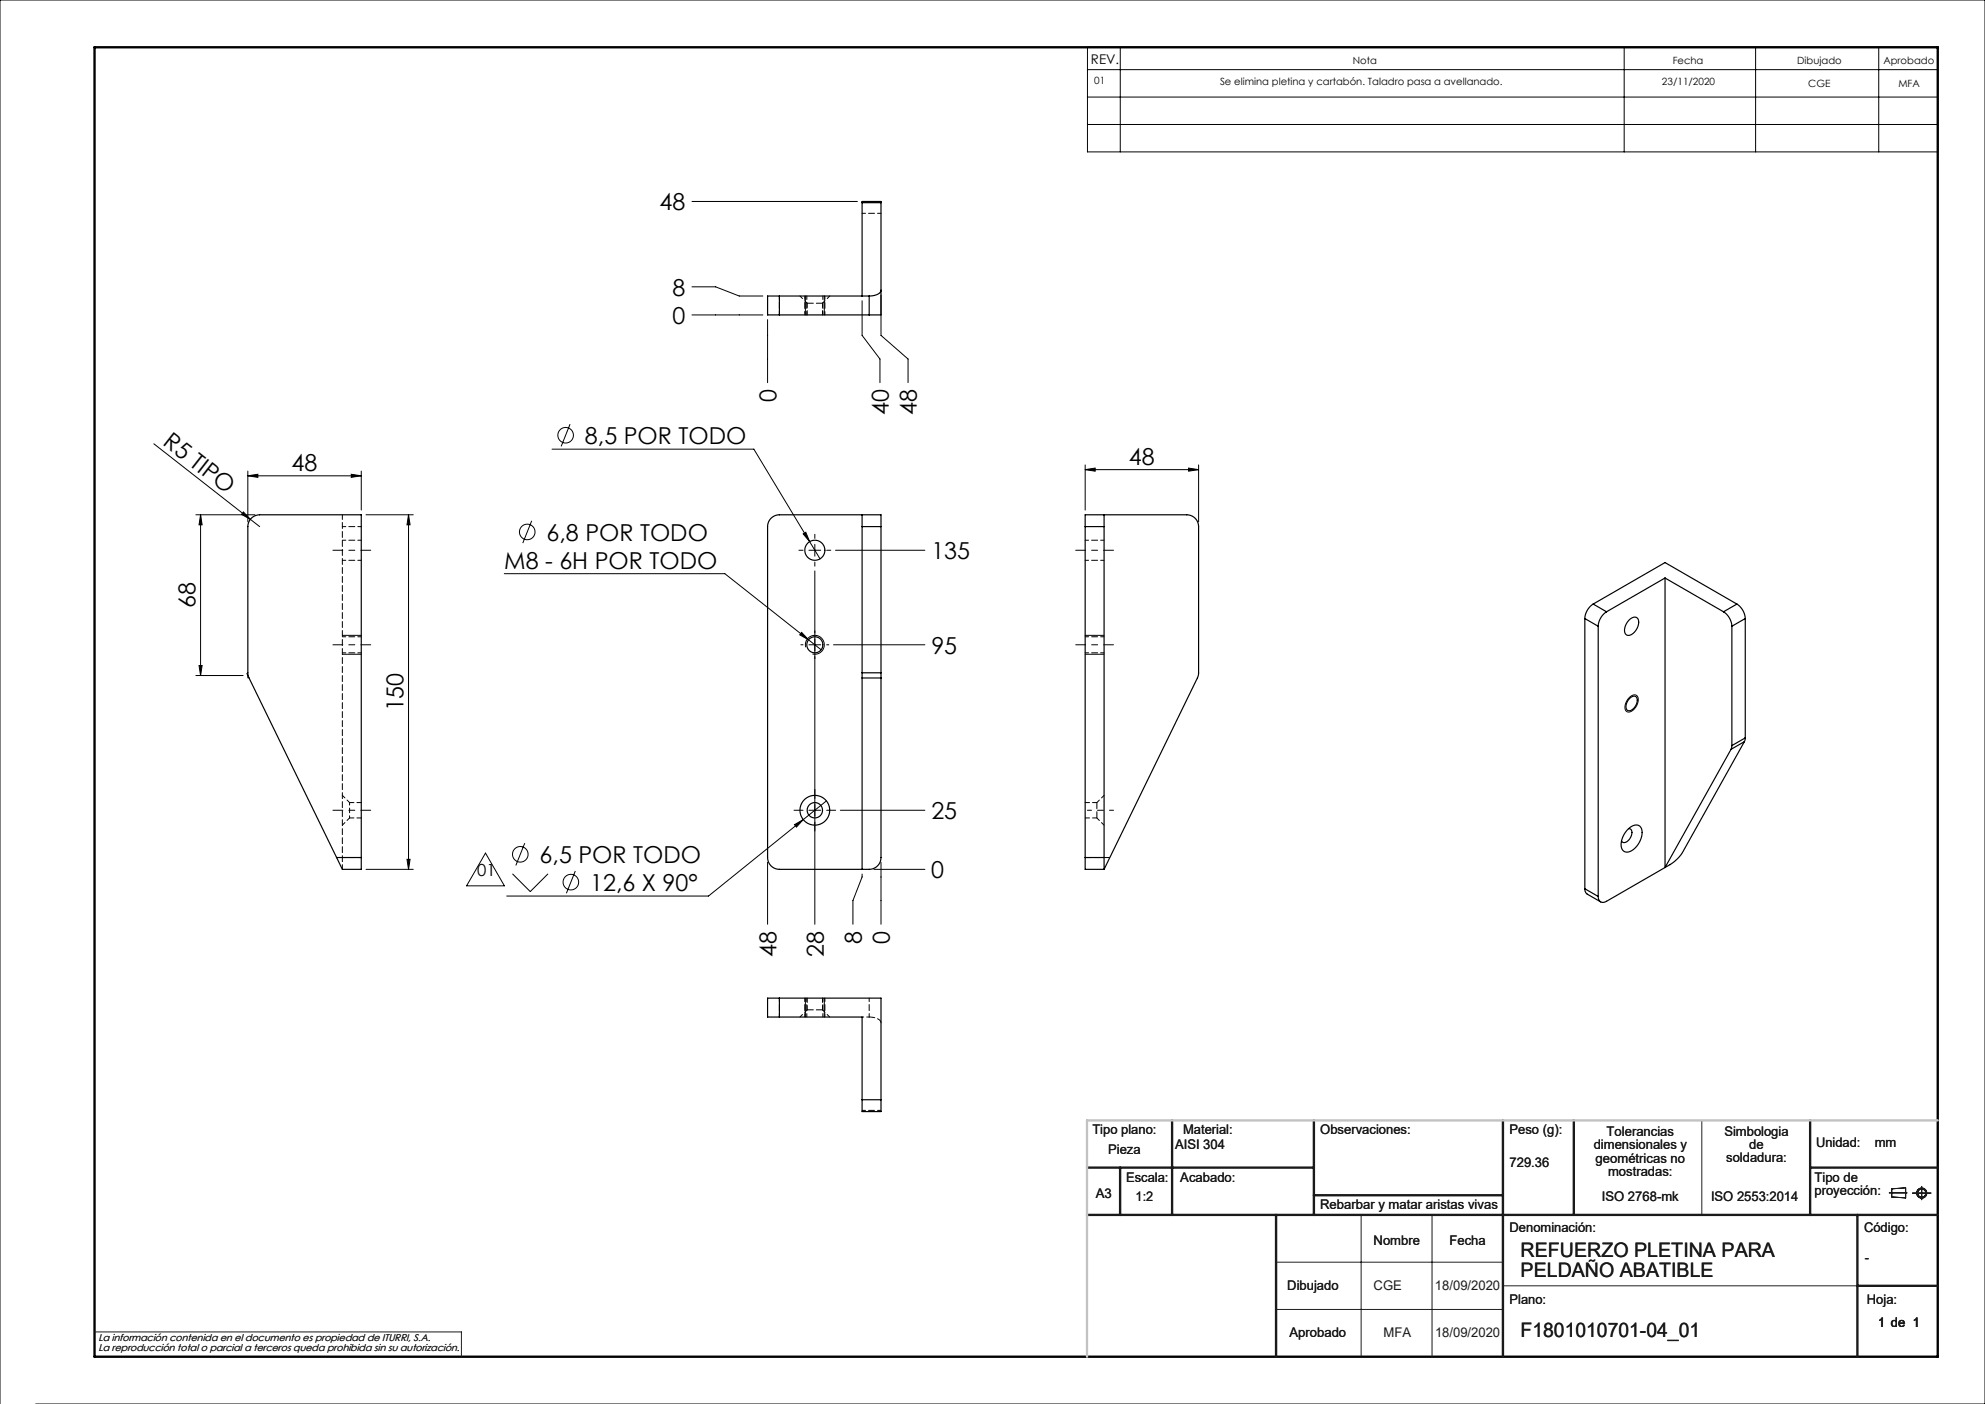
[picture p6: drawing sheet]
<svg xmlns="http://www.w3.org/2000/svg" width="420mm" height="297mm" viewBox="0 0 420 297" stroke-linecap="round" stroke-linejoin="round" font-family="sans-serif">
<g fill="none" stroke="#191924" stroke-width=".21">
<path d="M360.1 237v20M288 257v30M303 257v30M399.7 252.3h3.8M400.3 251.5l2.9-.2v2.1l-2.9-.2zM404.6 252.4h4M406.6 251v2.8M270 267h48M270 277h48M318 272h75M20 281.8h77.6v5.2"/>
<circle cx="406.6" cy="252.4" r="1.07"/>
<circle cx="406.6" cy="252.4" r=".86"/>
</g>
<g fill="none" stroke="#000" stroke-width=".21">
<path d="M230.1 10h179.9v22.1h-179.9zM230.1 14.7h179.9M237 10v22.1M343.7 10v22.1M371.5 10v22.1M397.5 10v22.1M230.1 20.5h179.9M230.1 26.3h179.9M146.4 42.6h35M146.4 66.6h15M146.4 60.7h5l5 1.9h5M162.4 67.6v13.3"/>
<path d="M170.4 62.6v4M174.4 62.6v4M182.4 63.6v7.3l3.8 5v5M186.4 62.4v8.5l5.7 5v5M32.5 93.9l22.4 17.5M52.4 99.7v10.7M76.4 99.7v8.2M116.8 95h42.7l14 23.2M120.6 89.7l-1.9 4.7M229.6 99.3l2.1-.3v.7zM229.6 98.3v9.6M229.6 99.3h24"/>
<path d="M251.5 99l2.1 .3-2.1 .4zM253.6 98.3v12.1M41.4 108.9h12.5M42.4 108.9l.4 2.1h-.7zM42.4 108.9v34M51.5 108.3l1.5 1.6-1.9-1.1zM52.4 100.7l2.2-.4v.7zM52.4 100.7h24M74.3 100.3l2.1 .4-2.1 .3zM77.4 108.9h10M86.4 108.9l.4 2.1h-.7zM86.4 108.9v75"/>
<path d="M112.5 110.2l-1.9 4.7M169.9 112.9l.6-.3 .8 2zM171.2 116.4h2.5M172.4 115.1v2.5M176.8 116.4h18.9M72.4 138.4h4M72.4 134.4h4M106.7 121.4h46.7l20.3 16.1M169.6 133.8l1.5 1.5-1.9-1zM170.5 136.9a2 2 0 0 1 1.7-2.5 2 2 0 0 1 2.2 2.2 2 2 0 0 1-2.5 1.7M171.2 136.4h2.5M172.4 120.8v74.7"/>
<path d="M176.4 136.4h19.3M229.6 138.4h4M229.6 134.4h4M41.4 142.9h10M42.1 140.8h.7l-.4 2.1zM52.2 142.5l.3 .5M52.4 142.8v.6M344.7 147.6a1 1 0 0 1 1-.6 1 1 0 0 1 .9 .7 2.58 2.58 0 0 1-2.2 2.9 1.73 1.73 0 0 1 0-2.6zM111 178.4l-1.9 4.7M168.1 174.5l1.9-1.1-1.5 1.6zM171.2 171.4h2.5M174.9 169.4l-25 20.1h-42.7"/>
<path d="M177.8 171.4h17.9M77.4 183.9h10M86.1 181.8h.7l-.4 2.1zM102.7 180.5l4 6.9h-8zM108.4 184.8l3.8 3.8 3.8-3.8M121.7 184.3l-1.9 4.7M162.4 182.4v13.1M182.4 184.9v.6l-1.9 5v5M184.9 183.9h10.8M186.4 182.4v13.1M170.4 211.1v4M174.4 211.1v4"/>
<path d="M7.5 297h412.5v-297h-420v297"/>
<circle cx="119.7" cy="92.1" r="1.65"/>
<circle cx="111.6" cy="112.5" r="1.65"/>
<circle cx="110.1" cy="180.7" r="1.65"/>
<circle cx="120.8" cy="186.6" r="1.65"/>
</g>
<path d="M20 10h390v277h-390z" fill="none" stroke="#000" stroke-width=".5"/>
<g fill="none" stroke="#191924" stroke-width=".5">
<path d="M248 237v20M278 237v20M318 237v50M333 237v20M383 237v20M230 257h180M230 247h48M237 247v10M270 257v30M278 252.8h40M383 247h27M393 257v30"/>
<path d="M393 272h17"/>
</g>
<path d="M410 237h-180v50" fill="none" stroke="#c0c0c0" stroke-width=".5"/>
<path d="M235.6 171.4h-5.5" fill="none" stroke="#000" stroke-width=".21" stroke-dasharray="15.2 1.3 1.3 1.3" stroke-dashoffset="14.4"/>
<path d="M78.4 116.4h-8M235.6 116.4h-8M78.4 136.4h-8M227.6 136.4h8M70.4 171.4h8" fill="none" stroke="#000" stroke-width=".21" stroke-dasharray="15.2 1.3 1.3 1.3" stroke-dashoffset="13.1"/>
<path d="M169.9 116.4h-.9M172.4 113.9v-.9M172.4 118.9v.9M174.9 116.4h.9M169.9 136.4h-.4M172.4 133.9v-.5M172.4 138.9v.5M174.9 136.4h.5M169.9 171.4h-1.9M172.4 168.9v-1.9M172.4 173.9v1.9M174.9 171.4h1.9" fill="none" stroke="#000" stroke-width=".21" stroke-dasharray="15.2 1.3 1.3 1.3"/>
<g fill="#000">
<path d="M51.5 108.3l1.5 1.6-1.9-1.1z"/>
<path d="M52.4 100.7l2.2-.4v.7zM74.3 100.3l2.1 .4-2.1 .3z"/>
<path d="M169.9 112.9l1.4 1.7-.8-2zM169.6 133.8l-.4 .5 1.9 1zM168.1 174.5l.4 .5 1.5-1.6zM229.6 99.3l2.1-.3v.7zM251.5 99l2.1 .3-2.1 .4z"/>
<path d="M42.1 140.8h.7l-.4 2.1zM42.4 108.9l.4 2.1h-.7z"/>
<path d="M86.1 181.8h.7l-.4 2.1zM86.4 108.9l.4 2.1h-.7z"/>
</g>
<g fill="none" stroke="#000" stroke-width=".25">
<path d="M182.4 42.9v-.3h4v.3M182.4 42.9v19.7M182.4 42.9h4M186.4 42.9v23.7h-2.5M164.9 62.6h-2.5v4h2.5M164.9 62.6v4M164.9 62.6h19M164.9 66.6h19M183.9 62.6v4M186.4 61.4a2.01 2.01 0 0 1-2.1 1.2h-.4M182.4 108.9v2.5M182.4 111.4h4"/>
<path d="M182.4 111.4v30.9M186.4 111.4v-2.5h-21.5a2.5 2.5 0 0 0-2.5 2.5v70a2.5 2.5 0 0 0 2.5 2.5h19a2.5 2.5 0 0 0 2.5-2.5v-38M186.4 111.4v30.9M229.6 111.4v-2.5h21.5a2.5 2.5 0 0 1 2.5 2.5l-.1 31.6-19.9 40.9M229.6 111.4h4M229.6 111.4v70M233.6 108.9v2.5M233.6 111.4v70M335.3 130.8l2.9 1.7M335.3 130.8v57.2M337.1 127.8a3.9 3.9 0 0 0-1.8 3M337.1 127.8l2.8 1.6"/>
<path d="M337.1 127.8l15.2-8.8 15.2 8.8M338.2 132.5v57.1M339.9 129.4a3.9 3.9 0 0 0-1.7 3.1M344.6 131.2a1.25 1.25 0 0 1 1.9-.3 2.75 2.75 0 0 1-2.1 3.5 1.5 1.5 0 0 1-.4-2.3zM352.3 122.3l-12.4 7.1M352.3 122.3l12.4 7.1M352.3 122.3v61.2M364.7 129.4a3.9 3.9 0 0 1 1.7 3.1M366.4 132.5v25.2M367.5 127.8a3.9 3.9 0 0 1 1.8 3M367.5 127.8l-2.8 1.6M369.3 130.8l-2.9 1.7"/>
<path d="M369.3 130.8v25.3M182.4 142.3v1.1M182.4 142.3h4M182.4 143.4v40.5M182.4 143.4h4M186.4 142.3v1.1M344.9 147.7a.84 .84 0 0 1 1.1-.4 .84 .84 0 0 1 .4 1.1 1.89 1.89 0 0 1-2.1 1.9 1.89 1.89 0 0 1 .6-2.6zM366.3 158.5l-14 25M366.4 157.7l-.1 .8M369.1 156.9l-13.3 23.7-1.6 1.7-1.9 1.2M369.1 156.9l-2.8 1.6M369.3 156.1l-.2 .8"/>
<path d="M369.3 156.1l-2.9 1.6M344.6 175.3a1.62 1.62 0 0 1 2.7-.1 4.3 4.3 0 0 1-3 5.1 1.51 1.51 0 0 1-1.3-2.2 5.2 5.2 0 0 1 1.6-2.8zM344.6 175.3a.83 .83 0 0 1 .7 .5 .83 .83 0 0 1-.1 .8 1.82 1.82 0 0 1-1.8 1.6l-.3-.3M71.2 181.4l-18.7-38.4-.1-31.6a2.5 2.5 0 0 1 2.5-2.5h21.5v72.5M71.2 181.4l1.2 2.5h4v-2.5M71.2 181.4h5.2M229.6 181.4v2.5h4M229.6 181.4h4M233.6 181.4v2.5M335.3 188l.4 1 3 1.8M335.3 188l2.9 1.6M352.3 183.5l-12.4 7.2a1.08 1.08 0 0 1-1.2 .1 1.08 1.08 0 0 1-.5-1.2"/>
<path d="M164.9 211.1h-2.5v4h2.5M164.9 215.1h17.5v17.5M164.9 211.1h21.5v21.5M164.9 211.1v4M182.4 232.6v2.5h4v-2.5M182.4 232.6h4"/>
<circle cx="172.4" cy="116.4" r="2.12"/>
<circle cx="172.4" cy="136.4" r="1.7"/>
<circle cx="172.4" cy="171.4" r="1.63"/>
<circle cx="172.4" cy="171.4" r="3.2"/>
</g>
<path d="M170.8 64.1h3.2M232.1 169.8v3.2M174 213.6h-3.2" fill="none" stroke="#000" stroke-width=".21" stroke-dasharray="1.3 .6"/>
<path d="M234.8 181.4h-5.2" fill="none" stroke="#000" stroke-width=".21" stroke-dasharray="1.3 .6" stroke-dashoffset="-.1"/>
<g fill="none" stroke="#000" stroke-width=".21" stroke-dasharray="1.3 .6" stroke-dashoffset=".5">
<path d="M182.4 45.1h4M164.9 66.6v-4M169.3 62.6l1.5 1.5M170.3 62.6v4M170.7 62.6v4M174 64.1l1.6-1.5M174.1 66.6v-4M174.5 66.6v-4M72.4 111.4h4M72.4 118.5h4M76.4 114.3h-4M229.6 118.5h4"/>
<path d="M233.6 114.3h-4M72.4 138.1h4M76.4 134.7h-4M229.6 138.1h4M233.6 134.7h-4M72.4 174.5l1.6-1.5M74 169.8l-1.6-1.6M232.1 173l1.5 1.5M233.6 168.2l-1.5 1.6M76.4 181.4h-4M164.9 215.1v-4M170.3 211.1v4"/>
<path d="M170.7 211.1v4M170.8 213.6l-1.5 1.5M174.1 215.1v-4M174.5 215.1v-4M175.6 215.1l-1.6-1.5M183.9 211.1v4M186.4 234.9h-4"/>
</g>
<path d="M170.8 64.1v2.5M174 66.6v-2.5M74 173h2.4M76.4 169.8h-2.4M229.6 173h2.5M232.1 169.8h-2.5M72.4 183.9v-75M170.8 211.1v2.5M174 213.6v-2.5" fill="none" stroke="#000" stroke-width=".21" stroke-dasharray="1.3 .6" stroke-dashoffset=".3"/>
<path d="M183.9 215.1a2.33 2.33 0 0 1 2.5 1.3" fill="none" stroke="#000" stroke-width=".21" stroke-dasharray="1.3 .6" stroke-dashoffset=".1"/>
<path d="M74 171.4v-1.6M74 173v-1.6M183.9 215.1h-1.5" fill="none" stroke="#000" stroke-width=".21" stroke-dasharray="1.3 .6" stroke-dashoffset=".8"/>
<g font-size="4.9">
<text x="139.6" y="44.5">48</text>
<text x="142.3" y="62.5">8</text>
<text x="142.3" y="68.5">0</text>
<text x="164.3" y="85" transform="rotate(-90 164.3 85)">0</text>
<text x="188.1" y="87.8" transform="rotate(-90 188.1 87.8)">40</text>
<text x="194" y="87.8" transform="rotate(-90 194 87.8)">48</text>
<text x="34.3" y="93.9" transform="rotate(38 34.3 93.9)">R5 TIPO</text>
<text x="123.8" y="93.9">8,5 POR TODO</text>
<text x="61.7" y="99.6">48</text>
<text x="238.9" y="98.3">48</text>
<text x="115.6" y="114.4">6,8 POR TODO</text>
<text x="197.1" y="118.3">135</text>
<text x="106.7" y="120.3">M8 - 6H POR TODO</text>
<text x="41.4" y="128.6" transform="rotate(-90 41.4 128.6)">68</text>
<text x="197.1" y="138.3">95</text>
<text x="85.4" y="150.5" transform="rotate(-90 85.4 150.5)">150</text>
<text x="197.1" y="173.3">25</text>
<text x="114.2" y="182.6">6,5 POR TODO</text>
<text x="197.1" y="185.8">0</text>
<text x="124.9" y="188.5">12,6 X 90°</text>
<text x="164.3" y="202.4" transform="rotate(-90 164.3 202.4)">48</text>
<text x="174.3" y="202.4" transform="rotate(-90 174.3 202.4)">28</text>
<text x="182.3" y="199.6" transform="rotate(-90 182.3 199.6)">8</text>
<text x="188.3" y="199.6" transform="rotate(-90 188.3 199.6)">0</text>
</g>
<g font-size="4.2" fill="#191924">
<text x="321.7" y="265.9">REFUERZO PLETINA PARA</text>
<text x="321.7" y="270.2">PELDAÑO ABATIBLE</text>
<text x="321.7" y="282.8">F1801010701-04_01</text>
</g>
<text font-size="3.5" x="101" y="185.4">01</text>
<text font-size="2.8" x="230.8" y="13.6">REV.</text>
<g font-size="2.8" fill="#191924">
<text x="231.1" y="239.9">Tipo plano:</text>
<text x="250.3" y="239.9">Material:</text>
<text x="279.3" y="239.9">Observaciones:</text>
<text x="319.4" y="239.9">Peso (g):</text>
<text x="234.5" y="244.1">Pieza</text>
<text x="248.6" y="243">AISI 304</text>
<text x="337.2" y="243.1">dimensionales y</text>
<text x="337.6" y="246">geométricas no</text>
<text x="339.9" y="240.3">Tolerancias</text>
<text x="364.9" y="240.2">Simbologia</text>
<text x="365.3" y="245.9">soldadura:</text>
<text x="370.1" y="243">de</text>
<text x="384.2" y="242.7">Unidad:</text>
<text x="396.7" y="242.7">mm</text>
<text x="238.3" y="250">Escala:</text>
<text x="249.7" y="250">Acabado:</text>
<text x="319.4" y="246.9">729.36</text>
<text x="340.2" y="248.8">mostradas:</text>
<text x="383.9" y="250">Tipo de</text>
<text x="231.9" y="253.4">A3</text>
<text x="240.3" y="254">1:2</text>
<text x="279.3" y="255.7">Rebarbar y matar aristas vivas</text>
<text x="338.9" y="254">ISO 2768-mk</text>
<text x="362" y="254">ISO 2553:2014</text>
<text x="383.9" y="252.8">proyección:</text>
<text x="290.6" y="263.3">Nombre</text>
<text x="306.7" y="263.3">Fecha</text>
<text x="319.4" y="260.6">Denominación:</text>
<text x="394.4" y="260.6">Código:</text>
<text x="394.6" y="266.9">-</text>
<text x="272.4" y="273">Dibujado</text>
<text x="290.6" y="273">CGE</text>
<text x="303.6" y="273">18/09/2020</text>
<text x="319.4" y="275.8">Plano:</text>
<text x="395" y="275.8">Hoja:</text>
<text x="397.4" y="280.6">1 de 1</text>
<text x="272.8" y="282.8">Aprobado</text>
<text x="292.7" y="282.8">MFA</text>
<text x="303.6" y="282.8">18/09/2020</text>
</g>
<g font-size="2.1">
<text x="231.5" y="17.8">01</text>
<text x="258.1" y="18">Se elimina pletina y cartabón. Taladro pasa a avellanado.</text>
<text x="286.2" y="13.6">Nota</text>
<text x="353.9" y="13.6">Fecha</text>
<text x="380.3" y="13.6">Dibujado</text>
<text x="398.5" y="13.6">Aprobado</text>
<text x="351.7" y="18">23/11/2020</text>
<text x="382.6" y="18.3">CGE</text>
<text x="401.7" y="18.3">MFA</text>
</g>
<g font-size="2.1" fill="#191924">
<text x="20.8" y="283.7">La información contenida en el documento es propiedad de ITURRI, S.A.</text>
<text x="20.8" y="285.7">La reproducción total o parcial a terceros queda prohibida sin su autorización.</text>
</g>
</svg>
